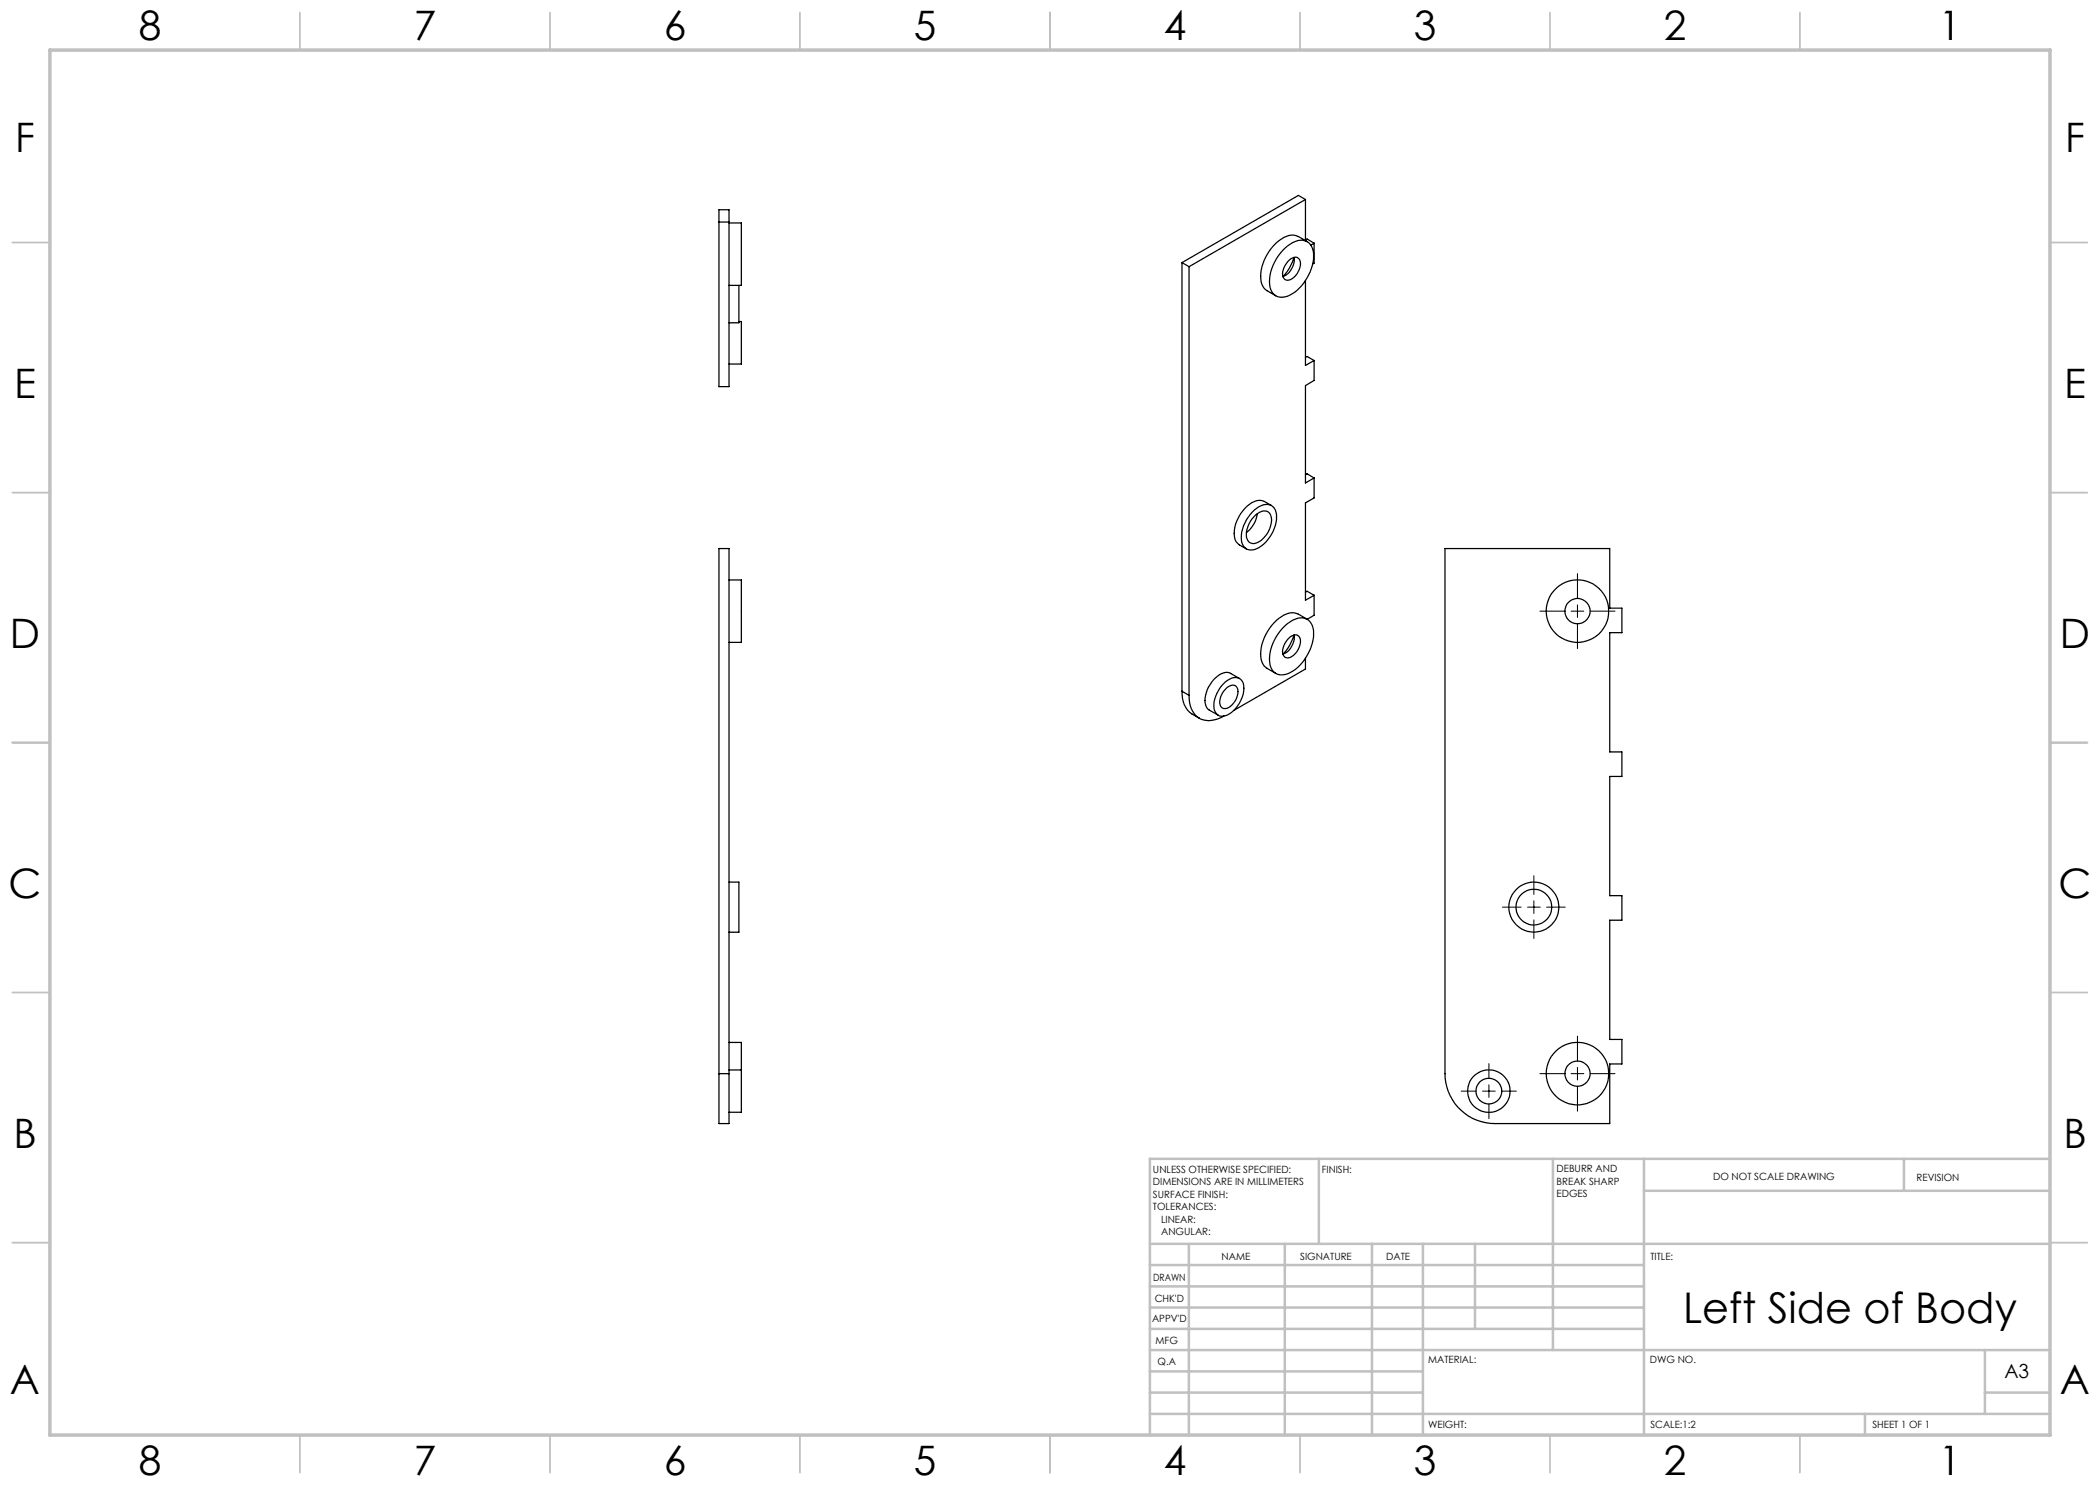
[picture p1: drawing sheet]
<svg xmlns="http://www.w3.org/2000/svg" width="420mm" height="297mm" viewBox="0 0 420 297" stroke-linecap="round" stroke-linejoin="round" font-family="sans-serif">
<g fill="none" stroke="#000" stroke-width=".2">
<path d="M315.5 114.7v5M308 122.2h4.9M314.2 122.2h2.6M315.5 121v2.5M315.5 124.8v4.9M318 122.2h5M306.8 175.2v3.7M300.5 181.4h3.7M305.5 181.4h2.5M306.8 180.2v2.5M306.8 184v3.7M309.3 181.4h3.8"/>
<path d="M292.2 218.2h3M296.5 218.2h2.5M297.8 212.7v3M297.8 217v2.5M300.3 218.2h3M308 214.7h4.9M314.2 214.7h2.6M315.5 207.2v5M315.5 213.5v2.5M315.5 217.3v4.9M318 214.7h5M297.8 220.8v2.9"/>
</g>
<g fill="none" stroke="#c0c0c0" stroke-width=".35">
<path d="M60 2.5v7.5M110 2.5v7.5M160 2.5v7.5M210 2.5v7.5M260 2.5v7.5M310 2.5v7.5M360 2.5v7.5M2.5 48.5h7.5M410 48.5h7.5M2.5 98.5h7.5M410 98.5h7.5M2.5 148.5h7.5"/>
<path d="M410 148.5h7.5M2.5 198.5h7.5M410 198.5h7.5M2.5 248.5h7.5M410 248.5h7.5M60 287v7.5M110 287v7.5M160 287v7.5M210 287v7.5M260 287v7.5M310 287v7.5M360 287v7.5"/>
</g>
<g fill="none" stroke="#c0c0c0" stroke-width=".5">
<path d="M263.8 231.8v17M310.6 231.8v38.2M328.8 231.8v55.2M328.8 238.2h81.2M380.8 231.8v6.4M410 231.8h-180v55.2M230 248.8h180M230 257.3h98.8M230 253h98.8M237.8 248.8v38.2M257 248.8v38.2M274.4 248.8v38.2"/>
<path d="M284.6 248.8v38.2M295 248.8v17M230 265.8h98.8M230 261.5h98.8M230 278.5h54.6M230 274.3h54.6M230 270h180M397 278.5h13M397 270v12.8M230 282.8h180M373 282.8v4.2"/>
</g>
<path d="M10 10h400v277h-400z" fill="none" stroke="#c0c0c0" stroke-width=".7"/>
<g fill="none" stroke="#000" stroke-width=".25">
<path d="M261.1 39.9l-23.3 13.4M261.1 39.9v8.3M261.1 39.9l-1.4-.8-23.3 13.4M143.8 41.9h2v35.4h-2zM143.8 44.4h2M145.8 44.6h2.5v12.5h-2.5M147.8 57.1v7.5h-2M236.4 52.5l1.4 .8M236.4 52.5v85.8M237.8 53.3v85.8M257 49.6a4.4 4.4 0 0 1 3.9-1.4 2.78 2.78 0 0 1 1.8 3 9.5 9.5 0 0 1-5.2 8 2.47 2.47 0 0 1-3.6-2.3 9.4 9.4 0 0 1 3.1-7.3zM257.8 52.1l.7-.5a1.15 1.15 0 0 1 1.3 .2 1.15 1.15 0 0 1 .3 1.3 3.4 3.4 0 0 1-2.6 3 1.37 1.37 0 0 1-.9-2.1l.4-.9z"/>
<path d="M258.8 51.5a8.8 8.8 0 0 1-2.2 3.8 3.7 3.7 0 0 0 2.2-3.8M261.1 56.1v17l1.7-1M261.1 48l.3-.2 1.4 .8M261.4 48.3l-1.7-1a3.4 3.4 0 0 0-3.9 .9 9.3 9.3 0 0 0-3.6 8.2l.2 .5a2.23 2.23 0 0 0 1 1.2l1.8 1.1M262.8 48.6l-.7 .4M262.8 48.6v4l-.3 .2M147.8 64.3h.5v8.5h-2.5M261.1 71.5l.3-.2 1.4 .8M262.8 72.1v4l-1.7 1v19.5l1.7-1M261.1 95l.3-.2 1.4 .8M262.8 95.6v4l-1.7 1v19.4l1.7-.9M145.8 116h2.5v12.5h-2.5"/>
<path d="M250.4 102.4a3.6 3.6 0 0 1 3.9-1.3 3.1 3.1 0 0 1 .9 3.4 7.4 7.4 0 0 1-4.3 5.4 2.1 2.1 0 0 1-2.7-2.4 7.6 7.6 0 0 1 2.2-5.1zM251.1 103a1.95 1.95 0 0 1 2.8-.4 4 4 0 0 1-.9 4.7 2.68 2.68 0 0 1-2.9 1.3 2.24 2.24 0 0 1-.7-2.9l.7-1.5zM251.5 102.7a5.7 5.7 0 0 1-2.2 3.8M254.3 101.1a3.5 3.5 0 0 0-2.6-1 6.9 6.9 0 0 0-4.8 5.4 3.1 3.1 0 0 0 1 3.5l1.4 .8M261.1 118.4l.3-.2 1.4 .9M262.8 119.1v3.9l-1.4 .9-1.7-1.1a3.4 3.4 0 0 0-3.9 .9 9.3 9.3 0 0 0-3.6 8.2l.2 .5a2.23 2.23 0 0 0 1 1.3l1.8 1M289 109.7h32.9v11.9h2.5v4.9h-2.5v23.9h2.5v4.9h-2.5v23.8h2.5v4.9h-2.5v23.9h2.5v4.9h-2.5v11.9h-22.9a10 10 0 0 1-10-10zM236.4 138.3a5.2 5.2 0 0 0 3.5 5.3M236.4 138.3l1.4 .8M237.8 139.1a4.6 4.6 0 0 0 2.8 4.9 5.5 5.5 0 0 0 4.2-.8M245 136.4a2.29 2.29 0 0 1 3.3-.3 4.6 4.6 0 0 1-.5 4.7 4.1 4.1 0 0 1-3.9 2.4 2.4 2.4 0 0 1-1.1-2.9 7.6 7.6 0 0 1 2.2-3.9zM245.4 137.5l.3-.2a1.12 1.12 0 0 1 1.3-.2 1.12 1.12 0 0 1 .6 1.2 3.6 3.6 0 0 1-2.5 3.4 1.24 1.24 0 0 1-1.1-1.9l.5-1.2z"/>
<path d="M247.9 135.7l-1.8-1a2.73 2.73 0 0 0-3 .9 6 6 0 0 0-2 5.4l.6 .9 2 1.1M257 125.1a4.4 4.4 0 0 1 3.9-1.4 2.78 2.78 0 0 1 1.8 3 9.5 9.5 0 0 1-5.2 8.1 2.47 2.47 0 0 1-3.6-2.4 9.4 9.4 0 0 1 3.1-7.3zM257.8 127.6l.7-.5a1.15 1.15 0 0 1 1.3 .2 1.15 1.15 0 0 1 .3 1.4 3.4 3.4 0 0 1-2.6 2.9 1.37 1.37 0 0 1-.9-2.1l.4-.8zM258.8 127a8.9 8.9 0 0 1-2.2 3.8 3.7 3.7 0 0 0 2.2-3.8M261.1 131.6v2.2l-14.3 8.3M145.8 176.4h2v10h-2M143.8 214.7v10h2v-10M143.8 214.7v-105h2v105M143.8 214.7h2M145.8 208.5h2.5v5.5M145.8 214h2.5M148.3 214v8.5h-2.5"/>
<circle cx="315.5" cy="122.2" r="6.3"/>
<circle cx="315.5" cy="122.2" r="2.52"/>
<circle cx="306.8" cy="181.4" r="3.6"/>
<circle cx="306.8" cy="181.4" r="5"/>
<circle cx="297.8" cy="218.2" r="4.2"/>
<circle cx="297.8" cy="218.2" r="2.57"/>
<circle cx="315.5" cy="214.7" r="6.3"/>
<circle cx="315.5" cy="214.7" r="2.52"/>
</g>
<text font-size="8.5" x="336.6" y="264.5">Left Side of Body</text>
<g font-size="8.1">
<text x="27.8" y="8">8</text>
<text x="82.8" y="8">7</text>
<text x="132.8" y="8">6</text>
<text x="182.8" y="8">5</text>
<text x="232.8" y="8">4</text>
<text x="282.8" y="8">3</text>
<text x="332.8" y="8">2</text>
<text x="387.8" y="8">1</text>
<text x="3" y="30.4">F</text>
<text x="413" y="30.4">F</text>
<text x="2.8" y="79.6">E</text>
<text x="412.8" y="79.6">E</text>
<text x="2" y="129.6">D</text>
<text x="412" y="129.6">D</text>
<text x="1.7" y="179.6">C</text>
<text x="411.7" y="179.6">C</text>
<text x="2.7" y="229.6">B</text>
<text x="412.7" y="229.6">B</text>
<text x="2" y="278.9">A</text>
<text x="412" y="278.9">A</text>
<text x="27.8" y="295">8</text>
<text x="82.8" y="295">7</text>
<text x="132.8" y="295">6</text>
<text x="182.8" y="295">5</text>
<text x="232.8" y="295">4</text>
<text x="282.8" y="295">3</text>
<text x="332.8" y="295">2</text>
<text x="387.8" y="295">1</text>
</g>
<text font-size="3.9" x="400.9" y="275.5">A3</text>
<g font-size="2">
<text x="230.6" y="234.6">UNLESS OTHERWISE SPECIFIED:</text>
<text x="230.6" y="237.1">DIMENSIONS ARE IN MILLIMETERS</text>
<text x="230.6" y="239.6">SURFACE FINISH:</text>
<text x="264.4" y="234.6">FINISH:</text>
<text x="311.3" y="234.5">DEBURR AND</text>
<text x="311.3" y="237">BREAK SHARP</text>
<text x="311.3" y="239.5">EDGES</text>
<text x="342.6" y="236">DO NOT SCALE DRAWING</text>
<text x="383.3" y="236.2">REVISION</text>
<text x="230.6" y="242.1">TOLERANCES:</text>
<text x="232.2" y="244.6">LINEAR:</text>
<text x="232.2" y="247.1">ANGULAR:</text>
<text x="244.3" y="252">NAME</text>
<text x="260" y="251.9">SIGNATURE</text>
<text x="277.2" y="251.9">DATE</text>
<text x="330.1" y="251.9">TITLE:</text>
<text x="230.6" y="256.1">DRAWN</text>
<text x="230.9" y="260.3">CHK'D</text>
<text x="230.4" y="264.4">APPV'D</text>
<text x="231.1" y="268.8">MFG</text>
<text x="231.5" y="273">Q.A</text>
<text x="285.6" y="272.5">MATERIAL:</text>
<text x="330" y="272.5">DWG NO.</text>
<text x="285.6" y="285.5">WEIGHT:</text>
<text x="330.1" y="285.6">SCALE:1:2</text>
<text x="374.5" y="285.6">SHEET 1 OF 1</text>
</g>
</svg>
